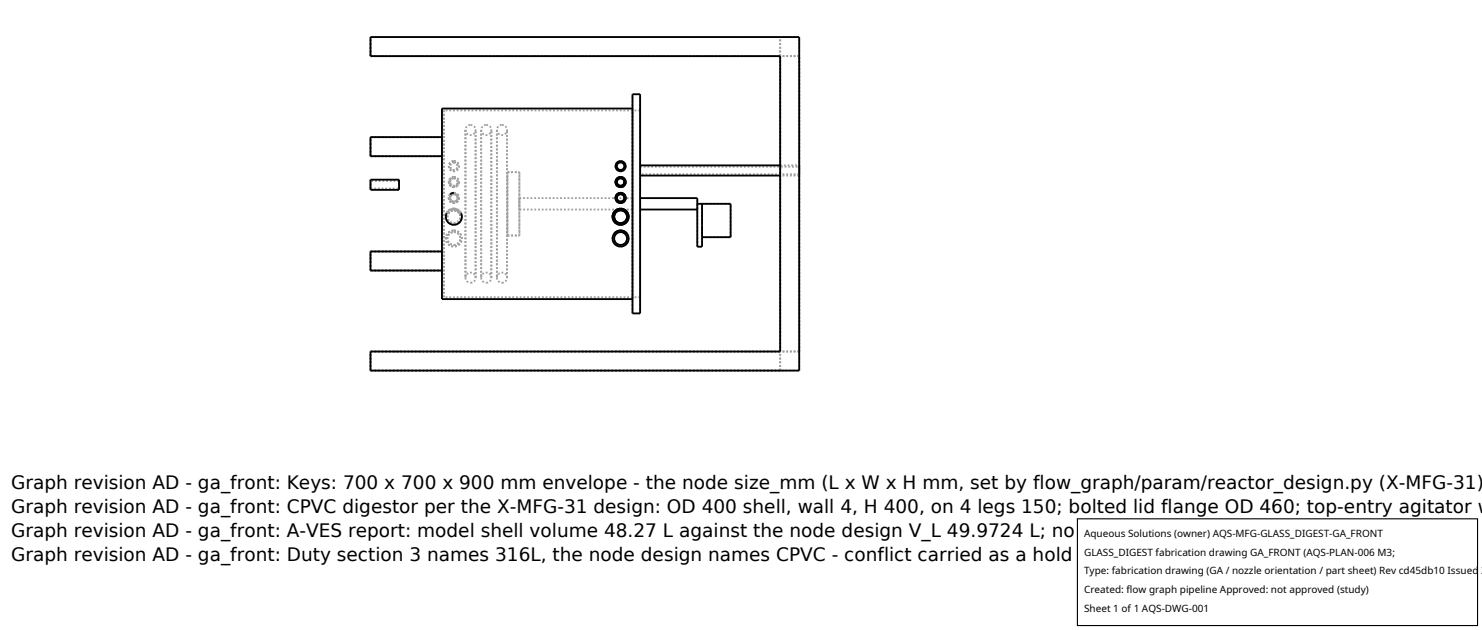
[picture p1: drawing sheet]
<svg xmlns="http://www.w3.org/2000/svg" width="212mm" height="90mm" viewBox="0 0 212 90" stroke-linecap="round" stroke-linejoin="round" font-family="sans-serif">
<g fill="none" stroke="#a0a0a0" stroke-width=".26" stroke-dasharray=".3 .3" stroke-linecap="butt">
<path d="M52.9 19.6h10.2M52.9 8h58.5M52.9 8v-2.7M52.9 5.3h61.2M52.9 5.3h58.5M63.4 15.8v26.6M66.5 18.6v21.1M67.2 17.8l.5 .2 .2 .6-.2 .5-.5 .2-.5-.2-.2-.6 .2-.5 .5-.2M68.7 18.6v21.1M69.4 17.8l.6 .2 .2 .5-.2 .6-.5 .2-.6-.2-.2-.5 .2-.6 .5-.2M71 18.6v21.1M71.7 17.8l.5 .2 .2 .6-.2 .5-.5 .2-.5-.2-.2-.6 .2-.5 .5-.2"/>
<path d="M90.3 15.5v27.2M91.4 15.8v26.6M91.4 15.8h-28M111.4 8v-2.7M111.4 5.3h-58.5M114.1 8h-2.7M52.9 22.3v-2.7M52.9 22.3h10.2M52.9 38.6v-2.7M52.9 35.9h10.2M52.9 38.6h10.2M52.9 25.7v1.4"/>
<path d="M52.9 25.8v1.1M52.9 26.9v-1.1M52.9 26.9h4.1M57 25.7v1.4M57 25.8h-4.1M57 25.8v1.1M57 26.9v-1.1M63.1 38.6v-2.7M63.1 22.3v-2.7M63.8 30.4l.4-.4 .6-.2M63.8 30.4l.4-.4 .6-.2 .6 .2 .5 .4M64.1 30.4h-.3"/>
<path d="M64.1 30.4l.3-.3 .4-.1 .4 .1 .4 .3M64.1 26.1l.2-.6 .5-.2M64.3 26.1h-.2M64.3 26.1l.1-.4 .4-.2M64.6 27.8h-.3M64.8 29.8l.6 .2 .5 .4M64.8 27.5l.5 .2 .2 .4v.5l-.4 .3-.5 .1-.4-.3-.1-.5 .2-.4M64.8 25.3l.6 .2 .1 .6M64.8 25.3l.5 .2 .2 .5-.1 .5-.6 .2-.5-.2-.2-.5 .2-.5 .5-.2M64.8 25.5l.4 .1 .2 .4-.2 .4-.4 .1-.3-.1-.2-.4 .1-.4 .4-.1M64.8 25.5l.4 .2 .2 .4M64.8 27.5l.5 .2 .2 .6-.1 .5-.6 .2-.5-.2-.2-.5 .2-.6 .5-.2"/>
<path d="M64.8 27.7l.4 .2 .2 .3-.2 .4-.4 .2-.3-.1-.2-.4 .1-.4 .4-.2M64.8 27.7l.4 .2 .2 .4-.2 .4-.4 .1-.4-.2-.1-.4 .1-.3 .4-.2M64.8 29.8l.4 .1 .4 .2 .3 .4 .1 .4-.1 .5-.2 .3-.4 .3-.5 .1-.4-.1-.4-.2-.2-.4-.1-.4v-.4l.3-.5 .4-.2 .4-.1M64.8 30l.4 .1 .3 .2 .2 .6v.4l-.2 .3-.7 .3-.6-.3-.3-.6 .1-.4 .2-.3 .3-.2 .3-.1M64.8 30l.7 .3 .2 .6v.4l-.2 .3-.7 .3-.3-.1-.3-.2-.3-.6 .1-.4 .2-.3 .6-.3M64.8 23l.5 .2 .2 .5-.1 .5-.5 .3-.6-.2-.2-.6 .2-.5 .5-.2M64.8 23.2l.4 .1 .2 .4-.2 .4-.4 .2-.3-.2-.2-.3 .1-.4 .4-.2M64.8 32.9l.5 .1 .3 .2 .3 .4 .1 .4-.1 .4-.2 .4-.4 .3-.4 .1-.5-.1-.4-.2-.2-.4-.1-.4v-.4l.3-.5 .4-.2 .4-.1M64.8 33.1l.7 .3 .2 .6v.4l-.2 .3-.7 .3-.6-.3-.3-.6 .2-.7 .4-.2 .3-.1M65 27.8l.3 .2v.4l-.1 .3-.4 .1-.3-.1-.2-.3 .1-.4 .2-.2M65 27.8l.3 .2v.4l-.1 .3-.4 .1-.3-.1-.2-.3v-.4l.3-.2M65.3 27.8h-.3"/>
<path d="M65.3 27.8l.2 .3v.5l-.3 .3-.4 .1-.4-.1-.2-.3-.1-.5 .2-.3M65.3 27.8l.2 .3v.4l-.2 .3-.5 .2-.3-.1-.3-.4-.1-.4 .2-.3M65.4 26.1l-.2 .3-.4 .1-.3-.1-.2-.3M65.5 26.1h-.1M65.5 26.1l-.2 .4-.5 .2-.5-.2-.2-.4M65.6 30.4l-.3-.2-.5-.2-.4 .1-.3 .3M65.9 30.4h-.3M65.9 30.4l-.5-.4-.6-.2-.6 .2-.4 .4M66.5 39.7l.2-.5 .5-.3 .5 .2 .2 .6M66.5 39.7l.2 .5 .5 .2M67.9 39.7v-21.1M68.7 39.7l.2-.5 .5-.3 .5 .2 .3 .6"/>
<path d="M68.7 39.7l.2 .5 .5 .2M70.2 39.7v-21.1M71 39.7l.2-.5 .5-.3 .5 .2 .2 .6M71 39.7l.2 .5 .5 .2M72.4 39.7v-21.1M72.5 24.6h1.7M72.5 33.6h1.7M72.5 24.6v9M72.5 33.6v-9M74.2 28.3v1.6M74.2 29.9v-1.6M74.2 28.3h16.1"/>
<path d="M74.2 33.6v-9M74.2 24.6v9M87.7 33.4l-.2 .5 .1 .6 .4 .5 .6 .2 .6-.2 .4-.4 .2-.6-.3-.6M87.9 25.8v.3l.2 .3 .5 .3 .6-.2 .1-.4v-.3M87.9 25.8v.3l.2 .4 .5 .2 .6-.2 .1-.4v-.3M88 33.4h-.3M88 33.4l-.2 .4v.6l.3 .4 .5 .2 .6-.2 .3-.4v-.6l-.3-.4M88.1 26l.1 .2M88.1 25.8h-.2M88.1 25.8v.2M88.1 25.8l.1 .5 .4 .2 .5-.2v-.5M88.2 26.3l.1 .1"/>
<path d="M88.3 26.4l.2 .1M88.5 26.5h.2M88.6 27.5h-.1M88.6 29.8h-.1M88.6 33.1l-.6 .3M88.6 27.5l-.5 .2-.2 .5 .2 .6 .5 .2 .6-.2 .2-.5-.2-.5-.6-.3M88.6 29.8l-.4 .1-.4 .2-.2 .4-.1 .4 .1 .5 .2 .3 .4 .3 .4 .1 .4-.1 .4-.2 .3-.4 .1-.4-.1-.5-.2-.3-.4-.3-.5-.1M88.6 29.8l-.4 .1-.4 .2-.2 .4-.1 .4 .1 .5 .2 .3 .3 .3 .5 .1 .4-.1 .4-.2 .3-.4 .1-.4-.1-.4-.3-.5-.3-.2-.5-.1M88.6 30l-.3 .1-.3 .2-.2 .3-.1 .4 .3 .6 .7 .3 .6-.3 .2-.3 .1-.4-.3-.6-.3-.2-.4-.1M88.6 30l-.6 .3-.3 .6 .1 .4 .2 .3 .6 .3 .7-.3 .3-.6-.1-.4-.2-.3-.7-.3M88.6 27.5l-.5 .2-.2 .6 .2 .5 .5 .2 .5-.2 .3-.5-.3-.6-.5-.2M88.6 27.7l-.4 .2-.1 .4 .2 .4 .4 .1 .3-.2 .2-.4-.2-.3-.4-.2"/>
<path d="M88.6 27.7l-.3 .2-.2 .4 .2 .4 .4 .1 .3-.2 .2-.4-.2-.3-.4-.2M88.6 23l-.5 .2-.2 .5 .2 .5 .5 .3 .5-.2 .3-.6-.2-.5-.6-.2M88.6 23.2l-.4 .2-.1 .4 .2 .3 .4 .2 .3-.2 .2-.4-.2-.4-.4-.1M88.7 26.5h.1M88.8 26.5l.3-.3M89.1 26.2l.1-.1M89.2 26.1v-.1M89.2 26v-.1M89.2 33.4l-.6-.3M89.3 25.8h-.2M89.5 33.4h-.3M90.3 28.3v1.6"/>
<path d="M90.3 29.9v-1.6M90.3 29.9h-16.1M91.4 28.3v1.6M91.4 29.9v-1.6M91.4 23.6v1.5M91.4 25.1v-1.5M91.4 23.8h22.7M91.4 23.8v1.1M91.4 24.9v-1.1M99.6 29.9v-1.6M99.6 29.1v.8M99.6 35.2v-6.1"/>
<path d="M100.3 29.6v-.5M100.3 35.2v-5.6M100.3 32.2v1.7M100.3 29.1v3.1M100.3 29.1h4.1M100.3 33.9h4.1M100.3 33.9v-4.3M104.4 33.9v-4.8M111.4 23.6h2.7M114.1 23.6v1.5M114.1 25.1v-1.5M114.1 23.8v1.1"/>
<path d="M114.1 24.9v-1.1M114.1 25.1h-2.7M114.1 24.9h-22.7M52.9 52.9h58.5M52.9 52.9h61.2M52.9 50.2h58.5M52.9 52.9v-2.7M63.1 42.7v-27.2M63.4 42.4v-26.6M67.2 40.4l.5-.2 .2-.5M69.4 40.4l.6-.2 .2-.5M71.7 40.4l.5-.2 .2-.5"/>
<path d="M90.3 42.7v-27.2M90.3 44.8v-31.3M91.4 44.8v-31.3M91.4 42.4v-26.6M91.4 42.4h-28M111.4 52.9h-58.5M111.4 52.9v-2.7M111.4 50.2v-42.2M114.1 50.2h-2.7M114.1 50.2v-42.2M114.1 52.9v-47.6"/>
</g>
<g fill="none" stroke="#000" stroke-width=".26">
<path d="M52.9 5.3h61.2v47.6h-61.2v-2.7h58.5v-42.2h-58.5zM63.1 19.6h-10.2v2.7h10.2M90.3 15.5h-27.2v27.2h27.2M90.3 13.5h1.1v31.3h-1.1zM52.9 25.7h4.1v1.4h-4.1zM63.1 35.9h-10.2v2.7h10.2M63.8 30.4l-.1 .6 .1 .5 .5 .4 .5 .2 .6-.1 .4-.4 .2-.6-.1-.6M64.8 27.5l-.5 .3M88.1 26h.1M88.2 26.2v.1M88.2 26.3h.1M88.3 26.4h.1"/>
<path d="M88.5 26.5h.1M88.6 25.3l.6 .2 .2 .5-.3 .5-.5 .2-.5-.2-.2-.5 .2-.5 .5-.2M88.6 27.5l.5 .2 .3 .5-.2 .6-.5 .2-.5-.2-.3-.5 .2-.5 .4-.3M88.6 29.8l.4 .1 .4 .2 .3 .4 .1 .4-.1 .5-.2 .3-.4 .3-.4 .1-.5-.1-.3-.2-.3-.4-.1-.4v-.4l.3-.4 .3-.3 .4-.1M88.6 32.9l-.5 .1-.4 .4M88.6 32.9l.6 .1 .3 .4M88.7 26.5h.1M88.8 26.5h.1M89.1 26.2h.1M89.1 25.8l.1 .1M89.2 26.1h.1M89.2 25.9h.1"/>
<path d="M89.2 26h.1M91.4 28.3h8.2v6.9h.7v-6.1M91.4 23.6h20M91.4 29.9h8.2M91.4 25.1h20M99.6 29.1h4.8v4.8h-4.1"/>
<circle cx="88.6" cy="23.7" r=".54"/>
<circle cx="88.6" cy="30.9" r=".92"/>
<circle cx="88.6" cy="28.3" r=".54"/>
<circle cx="88.6" cy="26" r=".54"/>
<circle cx="88.6" cy="30.9" r="1.15"/>
<circle cx="88.6" cy="26" r=".72"/>
<circle cx="88.6" cy="34.1" r=".92"/>
<circle cx="88.6" cy="28.3" r=".72"/>
<circle cx="88.6" cy="23.7" r=".72"/>
<circle cx="88.6" cy="34.1" r="1.15"/>
</g>
<path d="M153.9 74.1h57.1v15.2h-57.1z" fill="#fff" stroke="#000" stroke-width=".16"/>
<g font-size="2.6">
<text x="1.6" y="69.8">Graph revision AD - ga_front: Keys: 700 x 700 x 900 mm envelope - the node size_mm (L x W x H mm, set by flow_graph/param/reactor_design.py (X-MFG-31)</text>
<text x="1.6" y="73.3">Graph revision AD - ga_front: CPVC digestor per the X-MFG-31 design: OD 400 shell, wall 4, H 400, on 4 legs 150; bolted lid flange OD 460; top-entry agitator w</text>
<text x="1.6" y="76.7">Graph revision AD - ga_front: A-VES report: model shell volume 48.27 L against the node design V_L 49.9724 L; no new residence time derived</text>
<text x="1.6" y="80.2">Graph revision AD - ga_front: Duty section 3 names 316L, the node design names CPVC - conflict carried as a hold (W12), nothing resized</text>
</g>
<g font-size="1.4">
<text x="154.8" y="76.6">Aqueous Solutions (owner) AQS-MFG-GLASS_DIGEST-GA_FRONT</text>
<text x="154.8" y="79.3">GLASS_DIGEST fabrication drawing GA_FRONT (AQS-PLAN-006 M3;</text>
<text x="154.8" y="82">Type: fabrication drawing (GA / nozzle orientation / part sheet) Rev cd45db10 Issued 2</text>
<text x="154.8" y="84.7">Created: flow graph pipeline Approved: not approved (study)</text>
<text x="154.8" y="87.4">Sheet 1 of 1 AQS-DWG-001</text>
</g>
</svg>
